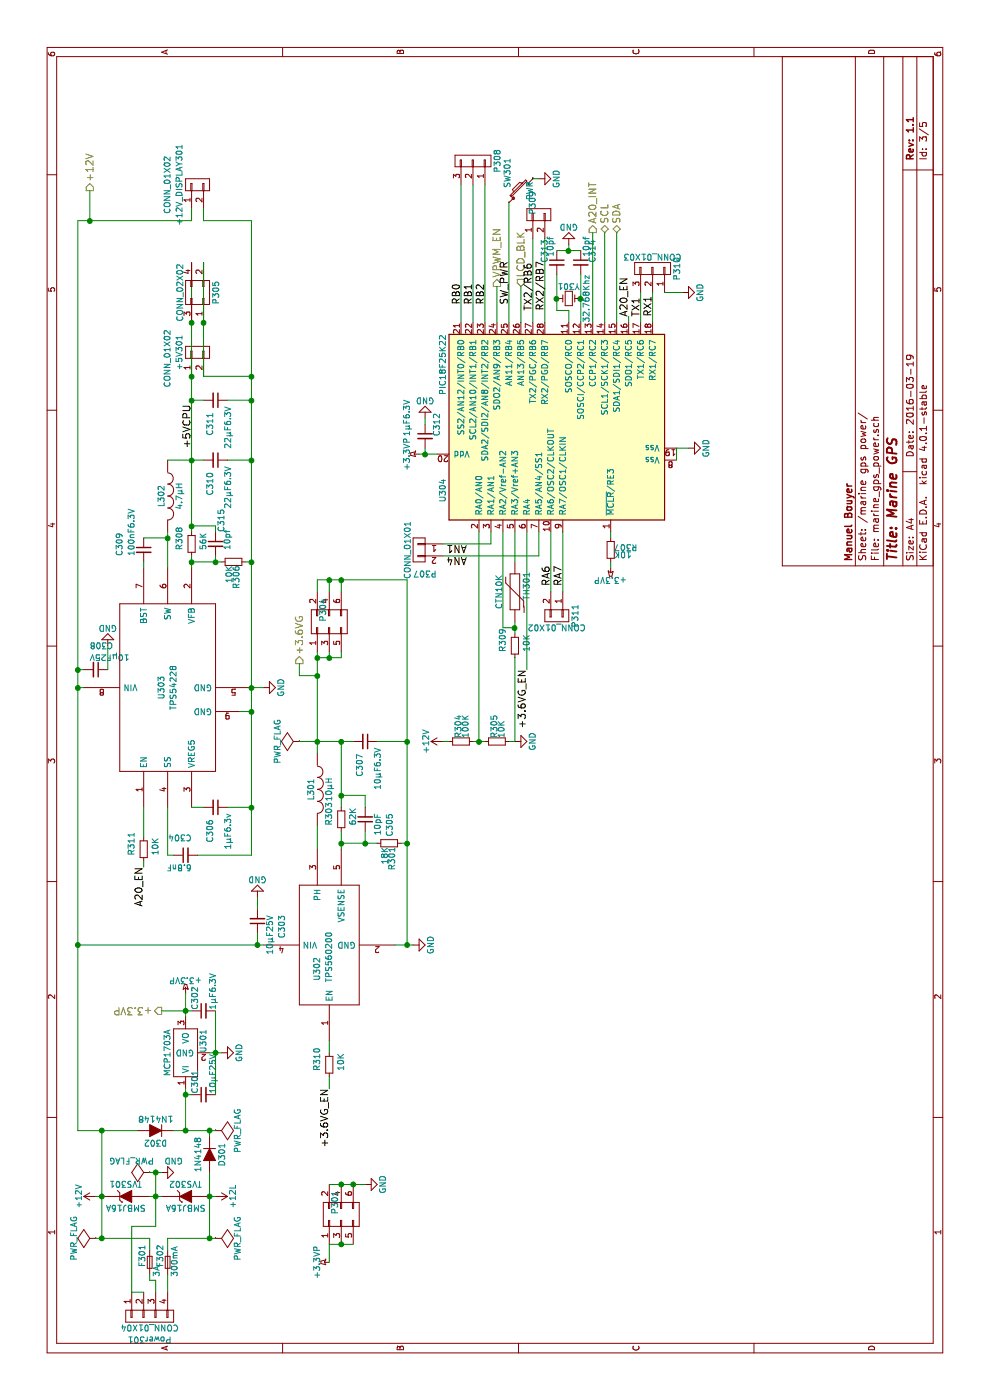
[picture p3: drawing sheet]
EESchema Schematic File Version 2
LIBS:power
LIBS:device
LIBS:transistors
LIBS:conn
LIBS:linear
LIBS:regul
LIBS:74xx
LIBS:cmos4000
LIBS:adc-dac
LIBS:memory
LIBS:xilinx
LIBS:microcontrollers
LIBS:dsp
LIBS:microchip
LIBS:analog_switches
LIBS:motorola
LIBS:texas
LIBS:intel
LIBS:audio
LIBS:interface
LIBS:digital-audio
LIBS:philips
LIBS:display
LIBS:cypress
LIBS:siliconi
LIBS:opto
LIBS:atmel
LIBS:contrib
LIBS:valves
LIBS:regul-local
LIBS:microchip_pic18mcu
LIBS:microchip-local
LIBS:A20_OLIMEXINO_LIME2_SHIELD
LIBS:audio-local
LIBS:max-local
LIBS:logic-local
LIBS:adafruit
LIBS:marine_gps-cache
EELAYER 25 0
EELAYER END
$Descr A4 11693 8268
encoding utf-8
Sheet 3 5
Title "Marine GPS"
Date "2016-03-19"
Rev "1.1"
Comp "Manuel Bouyer"
Comment1 ""
Comment2 ""
Comment3 ""
Comment4 ""
$EndDescr
$Comp
L +12V #PWR302
U 1 1
P 1700 800
F 0 "#PWR302" H 1700 650 50  0001 C CNN
F 1 "+12V" H 1700 940 50  0000 C CNN
F 2 "" H 1700 800 50  0000 C CNN
F 3 "" H 1700 800 50  0000 C CNN
	1    1700 800 
	1    0    0    -1  
$EndComp
$Comp
L CONN_01X04 Power301
U 1 1
P 700 1250
F 0 "Power301" V 900 1250 50  0000 C CNN
F 1 "CONN_01X04" V 800 1250 50  0000 C CNN
F 2 "local:minifit-4" H 700 1250 50  0001 C CNN
F 3 "" H 700 1250 50  0000 C CNN
	1    700  1250
	-1   0    0    -1  
$EndComp
$Comp
L GND #PWR305
U 1 1
P 1900 1350
F 0 "#PWR305" H 1900 1100 50  0001 C CNN
F 1 "GND" V 2000 1250 50  0000 C CNN
F 2 "" H 1900 1350 50  0000 C CNN
F 3 "" H 1900 1350 50  0000 C CNN
	1    1900 1350
	1    0    0    -1  
$EndComp
$Comp
L +12L #PWR303
U 1 1
P 1700 1800
F 0 "#PWR303" H 1700 1650 50  0001 C CNN
F 1 "+12L" H 1700 1940 50  0000 C CNN
F 2 "" H 1700 1800 50  0000 C CNN
F 3 "" H 1700 1800 50  0000 C CNN
	1    1700 1800
	-1   0    0    1   
$EndComp
$Comp
L ZENER TVS301
U 1 1
P 1700 1050
F 0 "TVS301" H 1700 1150 50  0000 C CNN
F 1 "SMBJ16A" H 1700 950 50  0000 C CNN
F 2 "Diodes_SMD:DO-214AB" H 1700 1050 50  0001 C CNN
F 3 "" H 1700 1050 50  0000 C CNN
F 4 " SMBJ16A-TR " H 5150 2450 60  0001 C CNN "P/N"
	1    1700 1050
	0    1    1    0   
$EndComp
$Comp
L ZENER TVS302
U 1 1
P 1700 1550
F 0 "TVS302" H 1700 1650 50  0000 C CNN
F 1 "SMBJ16A" H 1700 1450 50  0000 C CNN
F 2 "Diodes_SMD:DO-214AB" H 1700 1550 50  0001 C CNN
F 3 "" H 1700 1550 50  0000 C CNN
F 4 " SMBJ16A-TR " H 5150 2450 60  0001 C CNN "P/N"
	1    1700 1550
	0    1    1    0   
$EndComp
$Comp
L F_Small F301
U 1 1
P 1150 1250
F 0 "F301" H 1110 1310 50  0000 L CNN
F 1 "3A" H 1030 1190 50  0000 L CNN
F 2 "local:Fuseholder5x20_horiz_SemiClosed_Casing10x22.5mm" H 1150 1250 50  0001 C CNN
F 3 "" H 1150 1250 50  0000 C CNN
F 4 "0031.8201" H 1150 1250 60  0001 C CNN "P/N"
	1    1150 1250
	1    0    0    -1  
$EndComp
$Comp
L F_Small F302
U 1 1
P 1150 1400
F 0 "F302" H 1110 1460 50  0000 L CNN
F 1 "300mA" H 1030 1340 50  0000 L CNN
F 2 "local:Fuseholder5x20_horiz_SemiClosed_Casing10x22.5mm" H 1150 1400 50  0001 C CNN
F 3 "" H 1150 1400 50  0000 C CNN
F 4 "0031.8201" H 1150 1400 60  0001 C CNN "P/N"
	1    1150 1400
	1    0    0    -1  
$EndComp
$Comp
L D D302
U 1 1
P 2250 1300
F 0 "D302" H 2250 1400 50  0000 C CNN
F 1 "1N4148" H 2250 1200 50  0000 C CNN
F 2 "Diodes_ThroughHole:Diode_DO-35_SOD27_Horizontal_RM10" H 2250 1300 50  0001 C CNN
F 3 "" H 2250 1300 50  0000 C CNN
F 4 "" H 5150 2450 60  0001 C CNN "P/N"
	1    2250 1300
	0    -1   -1   0   
$EndComp
$Comp
L D D301
U 1 1
P 2050 1750
F 0 "D301" H 2050 1850 50  0000 C CNN
F 1 "1N4148" H 2050 1650 50  0000 C CNN
F 2 "Diodes_ThroughHole:Diode_DO-35_SOD27_Horizontal_RM10" H 2050 1750 50  0001 C CNN
F 3 "" H 2050 1750 50  0000 C CNN
F 4 "" H 5150 2450 60  0001 C CNN "P/N"
	1    2050 1750
	-1   0    0    1   
$EndComp
$Comp
L MCP1754ST-3302E/MB U301
U 1 1
P 2900 1550
F 0 "U301" H 3000 1400 50  0000 C CNN
F 1 "MCP1703A" H 2900 1700 50  0000 C CNN
F 2 "local:SOT-223-Tto2" H 2900 1550 50  0001 C CNN
F 3 "" H 2900 1550 50  0000 C CNN
F 4 "MCP1703A-3302E/DB" H 2900 1550 60  0001 C CNN "P/N"
	1    2900 1550
	1    0    0    -1  
$EndComp
$Comp
L GND #PWR306
U 1 1
P 2900 1850
F 0 "#PWR306" H 2900 1600 50  0001 C CNN
F 1 "GND" H 2900 1700 50  0000 C CNN
F 2 "" H 2900 1850 50  0000 C CNN
F 3 "" H 2900 1850 50  0000 C CNN
	1    2900 1850
	1    0    0    -1  
$EndComp
$Comp
L C_Small C301
U 1 1
P 2550 1700
F 0 "C301" H 2560 1770 50  0000 L CNN
F 1 "10µF25V" H 2560 1620 50  0000 L CNN
F 2 "Capacitors_SMD:C_1210" H 2550 1700 50  0001 C CNN
F 3 "" H 2550 1700 50  0000 C CNN
F 4 "GRM32ER6YA106KA12L" H 5150 2450 60  0001 C CNN "P/N"
	1    2550 1700
	1    0    0    -1  
$EndComp
$Comp
L C_Small C302
U 1 1
P 3250 1700
F 0 "C302" H 3260 1770 50  0000 L CNN
F 1 "1µF6.3V" H 3260 1620 50  0000 L CNN
F 2 "Capacitors_SMD:C_0805" H 3250 1700 50  0001 C CNN
F 3 "" H 3250 1700 50  0000 C CNN
F 4 "C2012X5R1E105K085AC" H 5150 2450 60  0001 C CNN "P/N"
	1    3250 1700
	1    0    0    -1  
$EndComp
$Comp
L +3.3VP #PWR307
U 1 1
P 3400 1550
F 0 "#PWR307" H 3550 1500 50  0001 C CNN
F 1 "+3.3VP" H 3400 1650 50  0000 C CNN
F 2 "" H 3400 1550 50  0000 C CNN
F 3 "" H 3400 1550 50  0000 C CNN
	1    3400 1550
	0    1    1    0   
$EndComp
$Comp
L C_Small C309
U 1 1
P 7100 1200
F 0 "C309" V 6900 1150 50  0000 L CNN
F 1 "100nF6.3V" V 7000 1150 50  0000 L CNN
F 2 "Capacitors_SMD:C_0805" H 7100 1200 50  0001 C CNN
F 3 "" H 7100 1200 50  0000 C CNN
F 4 "C0805C104K5RACTU" H 5150 2450 60  0001 C CNN "P/N"
	1    7100 1200
	0    1    1    0   
$EndComp
$Comp
L INDUCTOR L302
U 1 1
P 7550 1400
F 0 "L302" V 7500 1400 50  0000 C CNN
F 1 "4.7µH" V 7650 1400 50  0000 C CNN
F 2 "Choke_SMD:Choke_SMD_10.4x10.4_H4.8" H 7550 1400 50  0001 C CNN
F 3 "" H 7550 1400 50  0000 C CNN
F 4 "VLF10045T-4R7N6R1" V 7550 1400 60  0001 C CNN "P/N"
	1    7550 1400
	0    1    1    0   
$EndComp
$Comp
L GND #PWR312
U 1 1
P 5950 2200
F 0 "#PWR312" H 5950 1950 50  0001 C CNN
F 1 "GND" H 5950 2050 50  0000 C CNN
F 2 "" H 5950 2200 50  0000 C CNN
F 3 "" H 5950 2200 50  0000 C CNN
	1    5950 2200
	1    0    0    -1  
$EndComp
$Comp
L C_Small C308
U 1 1
P 6100 800
F 0 "C308" V 5900 750 50  0000 L CNN
F 1 "10µF25V" V 6000 750 50  0000 L CNN
F 2 "Capacitors_SMD:C_1210" H 6100 800 50  0001 C CNN
F 3 "" H 6100 800 50  0000 C CNN
F 4 "GRM32ER6YA106KA12L" H 5150 2450 60  0001 C CNN "P/N"
	1    6100 800 
	-1   0    0    1   
$EndComp
$Comp
L GND #PWR313
U 1 1
P 6300 900
F 0 "#PWR313" H 6300 650 50  0001 C CNN
F 1 "GND" H 6300 750 50  0000 C CNN
F 2 "" H 6300 900 50  0000 C CNN
F 3 "" H 6300 900 50  0000 C CNN
	1    6300 900 
	0    -1   -1   0   
$EndComp
$Comp
L C_Small C311
U 1 1
P 8350 1800
F 0 "C311" H 8450 1750 50  0000 L CNN
F 1 "22µF6.3V" H 8400 1900 50  0000 L CNN
F 2 "Capacitors_SMD:C_1210" H 8350 1800 50  0001 C CNN
F 3 "" H 8350 1800 50  0000 C CNN
F 4 "C3225X5R1A226M230AA" H 5550 2450 60  0001 C CNN "P/N"
	1    8350 1800
	-1   0    0    1   
$EndComp
$Comp
L CONN_01X02 +5V301
U 1 1
P 8750 1650
F 0 "+5V301" H 8750 1800 50  0000 C CNN
F 1 "CONN_01X02" H 8700 1900 50  0000 C CNN
F 2 "Pin_Headers:Pin_Header_Straight_1x02" H 8750 1650 50  0001 C CNN
F 3 "" H 8750 1650 50  0000 C CNN
F 4 "" H 5550 2450 60  0001 C CNN "P/N"
	1    8750 1650
	1    0    0    -1  
$EndComp
$Comp
L CONN_01X02 +12V_DISPLAY301
U 1 1
P 10150 1650
F 0 "+12V_DISPLAY301" H 10150 1800 50  0000 C CNN
F 1 "CONN_01X02" H 10150 1900 50  0000 C CNN
F 2 "Pin_Headers:Pin_Header_Straight_1x02" H 10150 1650 50  0001 C CNN
F 3 "" H 10150 1650 50  0000 C CNN
F 4 "" H 6350 2450 60  0001 C CNN "P/N"
	1    10150 1650
	1    0    0    -1  
$EndComp
$Comp
L PWR_FLAG #FLG301
U 1 1
P 1350 800
F 0 "#FLG301" H 1350 895 50  0001 C CNN
F 1 "PWR_FLAG" H 1350 980 50  0000 C CNN
F 2 "" H 1350 800 50  0000 C CNN
F 3 "" H 1350 800 50  0000 C CNN
	1    1350 800 
	1    0    0    -1  
$EndComp
$Comp
L PWR_FLAG #FLG303
U 1 1
P 1900 1250
F 0 "#FLG303" H 1900 1345 50  0001 C CNN
F 1 "PWR_FLAG" V 2000 1400 50  0000 C CNN
F 2 "" H 1900 1250 50  0000 C CNN
F 3 "" H 1900 1250 50  0000 C CNN
	1    1900 1250
	1    0    0    -1  
$EndComp
$Comp
L PWR_FLAG #FLG304
U 1 1
P 2250 1800
F 0 "#FLG304" H 2250 1895 50  0001 C CNN
F 1 "PWR_FLAG" H 2250 1980 50  0000 C CNN
F 2 "" H 2250 1800 50  0000 C CNN
F 3 "" H 2250 1800 50  0000 C CNN
	1    2250 1800
	-1   0    0    1   
$EndComp
$Comp
L PWR_FLAG #FLG302
U 1 1
P 1350 1800
F 0 "#FLG302" H 1350 1895 50  0001 C CNN
F 1 "PWR_FLAG" H 1350 1980 50  0000 C CNN
F 2 "" H 1350 1800 50  0000 C CNN
F 3 "" H 1350 1800 50  0000 C CNN
	1    1350 1800
	-1   0    0    1   
$EndComp
$Comp
L PIC18F25K22 U304
U 1 1
P 8200 4650
F 0 "U304" H 7500 5600 50  0000 L CNN
F 1 "PIC18F25K22" H 8900 5600 50  0000 R CNN
F 2 "Housings_DIP:DIP-28_W7.62mm_LongPads" H 7700 4150 50  0001 C CNN
F 3 "" H 8200 4600 50  0000 C CNN
F 4 "" H 5150 2450 60  0001 C CNN "P/N"
	1    8200 4650
	1    0    0    -1  
$EndComp
$Comp
L +3.3VP #PWR315
U 1 1
P 7900 3500
F 0 "#PWR315" H 8050 3450 50  0001 C CNN
F 1 "+3.3VP" H 7900 3600 50  0000 C CNN
F 2 "" H 7900 3500 50  0000 C CNN
F 3 "" H 7900 3500 50  0000 C CNN
	1    7900 3500
	1    0    0    -1  
$EndComp
$Comp
L GND #PWR316
U 1 1
P 7950 5750
F 0 "#PWR316" H 7950 5500 50  0001 C CNN
F 1 "GND" H 7950 5600 50  0000 C CNN
F 2 "" H 7950 5750 50  0000 C CNN
F 3 "" H 7950 5750 50  0000 C CNN
	1    7950 5750
	1    0    0    -1  
$EndComp
$Comp
L Crystal_Small Y301
U 1 1
P 9200 4750
F 0 "Y301" H 9200 4850 50  0000 C CNN
F 1 "32.768Khz" V 9350 4750 50  0000 C CNN
F 2 "local:CMR200T" H 9200 4750 50  0001 C CNN
F 3 "" H 9200 4750 50  0000 C CNN
F 4 "CMR200T-32.768KDZB-UT" H 9200 4750 60  0001 C CNN "P/N"
	1    9200 4750
	0    1    1    0   
$EndComp
$Comp
L C_Small C313
U 1 1
P 9500 4650
F 0 "C313" V 9400 4650 50  0000 L CNN
F 1 "10pf" V 9450 4700 50  0000 L CNN
F 2 "Capacitors_SMD:C_0603_HandSoldering" H 9500 4650 50  0001 C CNN
F 3 "" H 9500 4650 50  0000 C CNN
F 4 "C0603C100J5GACTU" H 9500 4650 60  0001 C CNN "P/N"
	1    9500 4650
	0    1    1    0   
$EndComp
$Comp
L C_Small C314
U 1 1
P 9500 4850
F 0 "C314" V 9600 4850 50  0000 L CNN
F 1 "10pf" V 9550 4900 50  0000 L CNN
F 2 "Capacitors_SMD:C_0603_HandSoldering" H 9500 4850 50  0001 C CNN
F 3 "" H 9500 4850 50  0000 C CNN
F 4 "C0603C100J5GACTU" H 5150 2450 60  0001 C CNN "P/N"
	1    9500 4850
	0    1    1    0   
$EndComp
$Comp
L GND #PWR319
U 1 1
P 9650 4750
F 0 "#PWR319" H 9650 4500 50  0001 C CNN
F 1 "GND" H 9650 4600 50  0000 C CNN
F 2 "" H 9650 4750 50  0000 C CNN
F 3 "" H 9650 4750 50  0000 C CNN
	1    9650 4750
	0    -1   -1   0   
$EndComp
$Comp
L +12V #PWR310
U 1 1
P 5500 3700
F 0 "#PWR310" H 5500 3550 50  0001 C CNN
F 1 "+12V" H 5500 3840 50  0000 C CNN
F 2 "" H 5500 3700 50  0000 C CNN
F 3 "" H 5500 3700 50  0000 C CNN
	1    5500 3700
	1    0    0    -1  
$EndComp
$Comp
L R_Small R304
U 1 1
P 5500 3850
F 0 "R304" H 5530 3870 50  0000 L CNN
F 1 "100K" H 5530 3810 50  0000 L CNN
F 2 "Resistors_ThroughHole:Resistor_Horizontal_RM10mm" H 5500 3850 50  0001 C CNN
F 3 "" H 5500 3850 50  0000 C CNN
F 4 "CCF50100KFKR36" H 5500 3850 60  0001 C CNN "P/N"
	1    5500 3850
	1    0    0    -1  
$EndComp
$Comp
L R_Small R305
U 1 1
P 5500 4150
F 0 "R305" H 5530 4170 50  0000 L CNN
F 1 "10K" H 5530 4110 50  0000 L CNN
F 2 "Resistors_ThroughHole:Resistor_Horizontal_RM10mm" H 5500 4150 50  0001 C CNN
F 3 "" H 5500 4150 50  0000 C CNN
F 4 "" H 4050 2450 60  0001 C CNN "P/N"
	1    5500 4150
	1    0    0    -1  
$EndComp
$Comp
L GND #PWR311
U 1 1
P 5500 4300
F 0 "#PWR311" H 5500 4050 50  0001 C CNN
F 1 "GND" H 5500 4150 50  0000 C CNN
F 2 "" H 5500 4300 50  0000 C CNN
F 3 "" H 5500 4300 50  0000 C CNN
	1    5500 4300
	1    0    0    -1  
$EndComp
$Comp
L CONN_01X03 P310
U 1 1
P 9450 5450
F 0 "P310" H 9450 5650 50  0000 C CNN
F 1 "CONN_01X03" V 9550 5450 50  0000 C CNN
F 2 "Pin_Headers:Pin_Header_Angled_1x03" H 9450 5450 50  0001 C CNN
F 3 "" H 9450 5450 50  0000 C CNN
F 4 "" H 5150 2450 60  0001 C CNN "P/N"
	1    9450 5450
	1    0    0    1   
$EndComp
$Comp
L GND #PWR318
U 1 1
P 9250 5700
F 0 "#PWR318" H 9250 5450 50  0001 C CNN
F 1 "GND" H 9250 5550 50  0000 C CNN
F 2 "" H 9250 5700 50  0000 C CNN
F 3 "" H 9250 5700 50  0000 C CNN
	1    9250 5700
	1    0    0    -1  
$EndComp
$Comp
L C_Small C312
U 1 1
P 8050 3550
F 0 "C312" V 8150 3550 50  0000 L CNN
F 1 "1µF6.3V" V 7900 3550 50  0000 L CNN
F 2 "Capacitors_SMD:C_0805" H 8050 3550 50  0001 C CNN
F 3 "" H 8050 3550 50  0000 C CNN
F 4 "C2012X5R1E105K085AC" H 5150 2450 60  0001 C CNN "P/N"
	1    8050 3550
	0    1    1    0   
$EndComp
$Comp
L GND #PWR317
U 1 1
P 8200 3550
F 0 "#PWR317" H 8200 3300 50  0001 C CNN
F 1 "GND" H 8200 3400 50  0000 C CNN
F 2 "" H 8200 3550 50  0000 C CNN
F 3 "" H 8200 3550 50  0000 C CNN
	1    8200 3550
	0    -1   -1   0   
$EndComp
$Comp
L +3.3VP #PWR314
U 1 1
P 6950 5100
F 0 "#PWR314" H 7100 5050 50  0001 C CNN
F 1 "+3.3VP" H 6950 5200 50  0000 C CNN
F 2 "" H 6950 5100 50  0000 C CNN
F 3 "" H 6950 5100 50  0000 C CNN
	1    6950 5100
	0    -1   -1   0   
$EndComp
$Comp
L R_Small R307
U 1 1
P 7100 5100
F 0 "R307" H 7130 5120 50  0000 L CNN
F 1 "10K" H 7130 5060 50  0000 L CNN
F 2 "Resistors_SMD:R_1210_HandSoldering" H 7100 5100 50  0001 C CNN
F 3 "" H 7100 5100 50  0000 C CNN
F 4 "" H 5150 2450 60  0001 C CNN "P/N"
	1    7100 5100
	0    1    1    0   
$EndComp
$Comp
L SW_PUSH_SMALL SW301
U 1 1
P 10100 4350
F 0 "SW301" H 10250 4460 50  0000 C CNN
F 1 "PWR" H 10100 4271 50  0000 C CNN
F 2 "Pin_Headers:Pin_Header_Angled_1x02" H 10100 4350 50  0001 C CNN
F 3 "" H 10100 4350 50  0000 C CNN
F 4 "" H 5150 2450 60  0001 C CNN "P/N"
	1    10100 4350
	1    0    0    -1  
$EndComp
$Comp
L GND #PWR320
U 1 1
P 10200 4500
F 0 "#PWR320" H 10200 4250 50  0001 C CNN
F 1 "GND" H 10200 4350 50  0000 C CNN
F 2 "" H 10200 4500 50  0000 C CNN
F 3 "" H 10200 4500 50  0000 C CNN
	1    10200 4500
	1    0    0    -1  
$EndComp
$Comp
L CONN_01X02 P309
U 1 1
P 9900 4500
F 0 "P309" H 10000 4550 50  0000 C CNN
F 1 "CONN_01X02" H 9900 4750 50  0001 C CNN
F 2 "Pin_Headers:Pin_Header_Straight_1x02" H 9900 4500 50  0001 C CNN
F 3 "" H 9900 4500 50  0000 C CNN
F 4 "" H 5800 2450 60  0001 C CNN "P/N"
	1    9900 4500
	1    0    0    -1  
$EndComp
$Comp
L CONN_01X03 P308
U 1 1
P 10350 3950
F 0 "P308" H 10350 4150 50  0000 C CNN
F 1 "CONN_01X03" V 10450 3950 50  0001 C CNN
F 2 "Pin_Headers:Pin_Header_Angled_1x03" H 10350 3950 50  0001 C CNN
F 3 "" H 10350 3950 50  0000 C CNN
F 4 "" H 6250 2450 60  0001 C CNN "P/N"
	1    10350 3950
	1    0    0    1   
$EndComp
$Comp
L CONN_02X03 P301
U 1 1
P 1550 2850
F 0 "P301" H 1650 2900 50  0000 C CNN
F 1 "CONN_02X03" H 1550 3100 50  0001 C CNN
F 2 "Pin_Headers:Pin_Header_Angled_2x03" H 1550 2850 50  0001 C CNN
F 3 "" H 1550 2850 50  0000 C CNN
	1    1550 2850
	1    0    0    -1  
$EndComp
$Comp
L +3.3VP #PWR301
U 1 1
P 1150 2750
F 0 "#PWR301" H 1300 2700 50  0001 C CNN
F 1 "+3.3VP" H 1150 2850 50  0000 C CNN
F 2 "" H 1150 2750 50  0000 C CNN
F 3 "" H 1150 2750 50  0000 C CNN
	1    1150 2750
	1    0    0    -1  
$EndComp
$Comp
L GND #PWR304
U 1 1
P 1800 3050
F 0 "#PWR304" H 1800 2800 50  0001 C CNN
F 1 "GND" H 1800 2900 50  0000 C CNN
F 2 "" H 1800 3050 50  0000 C CNN
F 3 "" H 1800 3050 50  0000 C CNN
	1    1800 3050
	1    0    0    -1  
$EndComp
$Comp
L TPS54228 U303
U 1 1
P 5950 1400
F 0 "U303" H 5950 1450 50  0000 C CNN
F 1 "TPS54228" H 5950 1350 50  0000 C CNN
F 2 "Housings_SOIC:SOIC-8-1EP_3.9x4.9mm_Pitch1.27mm" H 5950 1400 50  0001 C CNN
F 3 "" H 5950 1400 50  0000 C CNN
F 4 "TPS54228DDA" H 5150 2450 60  0001 C CNN "P/N"
	1    5950 1400
	1    0    0    -1  
$EndComp
$Comp
L R_Small R308
U 1 1
P 7150 1600
F 0 "R308" V 7050 1550 50  0000 L CNN
F 1 "56K" V 7250 1550 50  0000 L CNN
F 2 "Resistors_SMD:R_1210_HandSoldering" H 7150 1600 50  0001 C CNN
F 3 "" H 7150 1600 50  0000 C CNN
F 4 "WCR1206-56KFI" H 7150 1600 60  0001 C CNN "P/N"
	1    7150 1600
	0    1    1    0   
$EndComp
$Comp
L R_Small R306
U 1 1
P 7000 1950
F 0 "R306" H 7030 1970 50  0000 L CNN
F 1 "10K" H 7030 1910 50  0000 L CNN
F 2 "Resistors_SMD:R_1210_HandSoldering" H 7000 1950 50  0001 C CNN
F 3 "" H 7000 1950 50  0000 C CNN
F 4 "" H 5150 2450 60  0001 C CNN "P/N"
	1    7000 1950
	-1   0    0    1   
$EndComp
$Comp
L C_Small C304
U 1 1
P 4550 1550
F 0 "C304" V 4700 1500 50  0000 L CNN
F 1 "6.8nF" V 4450 1500 50  0000 L CNN
F 2 "Capacitors_SMD:C_0603_HandSoldering" H 4550 1550 50  0001 C CNN
F 3 "" H 4550 1550 50  0000 C CNN
F 4 "GRM188R71H682KA01D" H 5250 2800 60  0001 C CNN "P/N"
	1    4550 1550
	1    0    0    -1  
$EndComp
$Comp
L C_Small C306
U 1 1
P 4950 1800
F 0 "C306" H 5050 1750 50  0000 L CNN
F 1 "1µF6.3v" H 5000 1900 50  0000 L CNN
F 2 "Capacitors_SMD:C_0805" H 4950 1800 50  0001 C CNN
F 3 "" H 4950 1800 50  0000 C CNN
F 4 "GRM21BR71E105KA99L" H 4950 1800 60  0001 C CNN "P/N"
	1    4950 1800
	-1   0    0    1   
$EndComp
$Comp
L TPS560200 U302
U 1 1
P 3800 2750
F 0 "U302" H 4000 2850 50  0000 C CNN
F 1 "TPS560200" H 3900 2750 50  0000 C CNN
F 2 "TO_SOT_Packages_SMD:SOT-23-5" H 3800 2750 50  0001 C CNN
F 3 "" H 3800 2750 50  0000 C CNN
F 4 "TPS560200DBVR" H 5150 2450 60  0001 C CNN "P/N"
	1    3800 2750
	-1   0    0    -1  
$EndComp
$Comp
L GND #PWR308
U 1 1
P 3800 3450
F 0 "#PWR308" H 3800 3200 50  0001 C CNN
F 1 "GND" H 3800 3300 50  0000 C CNN
F 2 "" H 3800 3450 50  0000 C CNN
F 3 "" H 3800 3450 50  0000 C CNN
	1    3800 3450
	1    0    0    -1  
$EndComp
$Comp
L C_Small C303
U 1 1
P 4000 2150
F 0 "C303" V 3800 2100 50  0000 L CNN
F 1 "10µF25V" V 3900 2100 50  0000 L CNN
F 2 "Capacitors_SMD:C_1210" H 4000 2150 50  0001 C CNN
F 3 "" H 4000 2150 50  0000 C CNN
F 4 "GRM32ER6YA106KA12L" H 5150 2450 60  0001 C CNN "P/N"
	1    4000 2150
	0    -1   -1   0   
$EndComp
$Comp
L GND #PWR309
U 1 1
P 4200 2150
F 0 "#PWR309" H 4200 1900 50  0001 C CNN
F 1 "GND" H 4200 2000 50  0000 C CNN
F 2 "" H 4200 2150 50  0000 C CNN
F 3 "" H 4200 2150 50  0000 C CNN
	1    4200 2150
	0    -1   -1   0   
$EndComp
$Comp
L INDUCTOR L301
U 1 1
P 5100 2650
F 0 "L301" V 5050 2650 50  0000 C CNN
F 1 "10µH" V 5200 2650 50  0000 C CNN
F 2 "Choke_SMD:Choke_SMD_7.3x7.3_H4.5" H 5100 2650 50  0001 C CNN
F 3 "" H 5100 2650 50  0000 C CNN
F 4 "SLF7055T-100M2R5-3PF" V 5100 2650 60  0001 C CNN "P/N"
	1    5100 2650
	0    1    1    0   
$EndComp
$Comp
L R_Small R303
U 1 1
P 4850 2850
F 0 "R303" V 4750 2800 50  0000 L CNN
F 1 "62K" V 4950 2800 50  0000 L CNN
F 2 "Resistors_ThroughHole:Resistor_Horizontal_RM15mm" H 4850 2850 50  0001 C CNN
F 3 "" H 4850 2850 50  0000 C CNN
F 4 "MFR-25FRF52-62K" H 4850 2850 60  0001 C CNN "P/N"
	1    4850 2850
	0    1    1    0   
$EndComp
$Comp
L R_Small R301
U 1 1
P 4650 3250
F 0 "R301" H 4680 3270 50  0000 L CNN
F 1 "18K" H 4680 3210 50  0000 L CNN
F 2 "Resistors_ThroughHole:Resistor_Horizontal_RM15mm" H 4650 3250 50  0001 C CNN
F 3 "" H 4650 3250 50  0000 C CNN
F 4 "" H 5150 2450 60  0001 C CNN "P/N"
	1    4650 3250
	-1   0    0    1   
$EndComp
$Comp
L C_Small C307
U 1 1
P 5500 3050
F 0 "C307" H 5600 3000 50  0000 L CNN
F 1 "10µF6.3V" H 5550 3150 50  0000 L CNN
F 2 "Capacitors_SMD:C_1210" H 5500 3050 50  0001 C CNN
F 3 "" H 5500 3050 50  0000 C CNN
F 4 "GRM32ER6YA106KA12L" H 5150 2450 60  0001 C CNN "P/N"
	1    5500 3050
	-1   0    0    1   
$EndComp
$Comp
L C_Small C305
U 1 1
P 4850 3050
F 0 "C305" V 4650 3000 50  0000 L CNN
F 1 "10pF" V 4750 3000 50  0000 L CNN
F 2 "Capacitors_SMD:C_0603_HandSoldering" H 4850 3050 50  0001 C CNN
F 3 "" H 4850 3050 50  0000 C CNN
F 4 "C0603C100J5GACTU" H 5150 2450 60  0001 C CNN "P/N"
	1    4850 3050
	0    -1   -1   0   
$EndComp
$Comp
L CONN_01X02 P307
U 1 1
P 7100 3500
F 0 "P307" H 7050 3300 50  0000 C CNN
F 1 "CONN_01X01" V 7200 3500 50  0000 C CNN
F 2 "Pin_Headers:Pin_Header_Straight_1x02" H 7100 3500 50  0001 C CNN
F 3 "" H 7100 3500 50  0000 C CNN
F 4 "" H 5150 2300 60  0001 C CNN "P/N"
	1    7100 3500
	0    1    -1   0   
$EndComp
$Comp
L CONN_02X03 P304
U 1 1
P 6500 2750
F 0 "P304" H 6600 2800 50  0000 C CNN
F 1 "CONN_02X03" H 6500 3000 50  0001 C CNN
F 2 "Pin_Headers:Pin_Header_Angled_2x03" H 6500 2750 50  0001 C CNN
F 3 "" H 6500 2750 50  0000 C CNN
	1    6500 2750
	1    0    0    -1  
$EndComp
$Comp
L PWR_FLAG #FLG305
U 1 1
P 5500 2500
F 0 "#FLG305" H 5500 2595 50  0001 C CNN
F 1 "PWR_FLAG" H 5500 2680 50  0000 C CNN
F 2 "" H 5500 2500 50  0000 C CNN
F 3 "" H 5500 2500 50  0000 C CNN
	1    5500 2500
	1    0    0    -1  
$EndComp
$Comp
L C_Small C310
U 1 1
P 7850 1800
F 0 "C310" H 7950 1750 50  0000 L CNN
F 1 "22µF6.3V" H 7900 1900 50  0000 L CNN
F 2 "Capacitors_SMD:C_1210" H 7850 1800 50  0001 C CNN
F 3 "" H 7850 1800 50  0000 C CNN
F 4 "C3225X5R1A226M230AA" H 5550 2450 60  0001 C CNN "P/N"
	1    7850 1800
	-1   0    0    1   
$EndComp
$Comp
L CONN_01X02 P311
U 1 1
P 6550 4650
F 0 "P311" H 6550 4800 50  0000 C CNN
F 1 "CONN_01X02" V 6650 4650 50  0000 C CNN
F 2 "Pin_Headers:Pin_Header_Straight_1x02" H 6550 4650 50  0001 C CNN
F 3 "" H 6550 4650 50  0000 C CNN
F 4 "" H 5150 2450 60  0001 C CNN "P/N"
	1    6550 4650
	-1   0    0    1   
$EndComp
$Comp
L THERMISTOR TH301
U 1 1
P 6750 4300
F 0 "TH301" V 6850 4350 50  0000 C CNN
F 1 "CTN10K" V 6650 4300 50  0000 C BNN
F 2 "Pin_Headers:Pin_Header_Straight_1x02" H 6750 4300 50  0001 C CNN
F 3 "" H 6750 4300 50  0000 C CNN
F 4 "" H 5150 2450 60  0001 C CNN "P/N"
	1    6750 4300
	0    1    1    0   
$EndComp
$Comp
L R_Small R309
U 1 1
P 6300 4300
F 0 "R309" V 6200 4250 50  0000 L CNN
F 1 "10K" V 6400 4250 50  0000 L CNN
F 2 "Resistors_ThroughHole:Resistor_Horizontal_RM15mm" H 6300 4300 50  0001 C CNN
F 3 "" H 6300 4300 50  0000 C CNN
F 4 "SFR2500006202FR500" H 6300 4300 60  0001 C CNN "P/N"
	1    6300 4300
	0    1    1    0   
$EndComp
$Comp
L R_Small R310
U 1 1
P 2800 2750
F 0 "R310" V 2700 2700 50  0000 L CNN
F 1 "10K" V 2900 2700 50  0000 L CNN
F 2 "Resistors_ThroughHole:Resistor_Horizontal_RM10mm" H 2800 2750 50  0001 C CNN
F 3 "" H 2800 2750 50  0000 C CNN
F 4 "SFR2500006202FR500" H 2800 2750 60  0001 C CNN "P/N"
	1    2800 2750
	0    1    1    0   
$EndComp
$Comp
L R_Small R311
U 1 1
P 4600 1200
F 0 "R311" V 4500 1150 50  0000 L CNN
F 1 "10K" V 4700 1150 50  0000 L CNN
F 2 "Resistors_ThroughHole:Resistor_Horizontal_RM10mm" H 4600 1200 50  0001 C CNN
F 3 "" H 4600 1200 50  0000 C CNN
F 4 "" H 5150 2450 60  0001 C CNN "P/N"
	1    4600 1200
	0    1    1    0   
$EndComp
$Comp
L C_Small C315
U 1 1
P 7150 1800
F 0 "C315" V 7200 1900 50  0000 L CNN
F 1 "10pf" V 7250 1750 50  0000 L CNN
F 2 "Capacitors_SMD:C_0603_HandSoldering" H 7150 1800 50  0001 C CNN
F 3 "" H 7150 1800 50  0000 C CNN
F 4 "C0603C100J5GACTU" H 7150 1800 60  0001 C CNN "P/N"
	1    7150 1800
	0    1    1    0   
$EndComp
Text HLabel 9750 5050 2    60   BiDi ~ 0
SCL
Text HLabel 9750 5150 2    60   BiDi ~ 0
SDA
Text HLabel 9300 4350 2    60   Input ~ 0
LCD_BLK
Text HLabel 9300 4150 2    60   Output ~ 0
VPWM_EN
Text HLabel 9750 4950 2    60   Output ~ 0
A20_INT
Text Label 9050 5250 0    60   ~ 0
A20_EN
Text Label 4450 1200 2    60   ~ 0
A20_EN
Text HLabel 10100 750  2    60   Output ~ 0
+12V
Text Label 6100 4400 2    60   ~ 0
+3.6VG_EN
Text Label 2600 2750 2    60   ~ 0
+3.6VG_EN
Text HLabel 6150 2500 2    60   Output ~ 0
+3.6VG
Text HLabel 3250 1350 1    60   Output ~ 0
+3.3VP
Wire Wire Line
	1350 1750 1900 1750
Wire Wire Line
	1350 850  2250 850 
Wire Wire Line
	1700 1250 1700 1350
Wire Wire Line
	2250 1450 2250 1800
Wire Wire Line
	2250 1750 2200 1750
Wire Wire Line
	2250 1550 2600 1550
Wire Wire Line
	2550 1600 2550 1550
Wire Wire Line
	2900 1750 2900 1850
Wire Wire Line
	2550 1800 3250 1800
Wire Wire Line
	3200 1550 3400 1550
Wire Wire Line
	3250 1350 3250 1600
Wire Wire Line
	5950 2100 5950 2200
Wire Wire Line
	7850 1400 7850 1700
Wire Wire Line
	8350 2100 8350 1900
Wire Wire Line
	6100 900  6300 900 
Wire Wire Line
	8550 2100 8550 1700
Wire Wire Line
	1900 1250 1900 1350
Wire Wire Line
	2250 650  2250 1150
Wire Wire Line
	6100 650  6100 700 
Wire Wire Line
	5950 650  5950 700 
Wire Wire Line
	1350 1250 1250 1250
Wire Wire Line
	1700 800  1700 850 
Wire Wire Line
	1050 1250 1000 1250
Wire Wire Line
	1700 1750 1700 1800
Wire Wire Line
	1350 1400 1350 1800
Wire Wire Line
	1350 1400 1250 1400
Wire Wire Line
	7850 5650 7950 5650
Wire Wire Line
	7950 5650 7950 5750
Wire Wire Line
	7900 3500 7900 3650
Wire Wire Line
	9000 4750 9100 4750
Wire Wire Line
	9100 4750 9100 4650
Wire Wire Line
	9100 4650 9400 4650
Wire Wire Line
	9600 4650 9600 4850
Wire Wire Line
	9600 4750 9650 4750
Wire Wire Line
	9000 4850 9400 4850
Wire Wire Line
	5500 4250 5500 4300
Wire Wire Line
	5500 3700 5500 3750
Wire Wire Line
	5500 3950 5500 4050
Wire Wire Line
	5500 4000 7250 4000
Wire Wire Line
	9750 5050 9000 5050
Wire Wire Line
	9000 5150 9750 5150
Wire Wire Line
	2250 650  9850 650 
Wire Wire Line
	9850 1600 9950 1600
Wire Wire Line
	9850 650  9850 1600
Wire Wire Line
	9950 1700 9850 1700
Wire Wire Line
	9850 1700 9850 2100
Wire Wire Line
	9850 2100 4550 2100
Wire Wire Line
	9000 5350 9250 5350
Wire Wire Line
	9250 5450 9000 5450
Wire Wire Line
	9250 5550 9250 5700
Wire Wire Line
	7900 3550 7950 3550
Wire Wire Line
	8150 3550 8200 3550
Wire Wire Line
	7200 5100 7250 5100
Wire Wire Line
	7000 5100 6950 5100
Wire Wire Line
	6450 4200 7250 4200
Wire Wire Line
	7000 4300 7250 4300
Wire Wire Line
	6100 4400 7250 4400
Wire Wire Line
	7050 4500 7250 4500
Wire Wire Line
	9000 4250 10000 4250
Wire Wire Line
	9000 4950 9750 4950
Wire Wire Line
	9300 4150 9000 4150
Wire Wire Line
	9050 5250 9000 5250
Wire Wire Line
	9300 4350 9000 4350
Wire Wire Line
	10200 4500 10200 4450
Wire Wire Line
	10150 3850 9000 3850
Wire Wire Line
	9000 3950 10150 3950
Wire Wire Line
	10150 4050 9000 4050
Wire Wire Line
	9000 4450 9700 4450
Wire Wire Line
	9700 4550 9000 4550
Wire Wire Line
	10100 750  9850 750 
Wire Wire Line
	6950 1200 7000 1200
Wire Wire Line
	6950 1400 7250 1400
Wire Wire Line
	7200 1200 7200 1400
Wire Wire Line
	7250 1600 9500 1600
Wire Wire Line
	4950 1600 4950 1700
Wire Wire Line
	4950 2100 4950 1900
Wire Wire Line
	7000 2050 7000 2100
Wire Wire Line
	7000 1600 7000 1850
Wire Wire Line
	6950 1600 7050 1600
Wire Wire Line
	3800 650  3800 2200
Wire Wire Line
	3800 3300 3800 3450
Wire Wire Line
	4200 2150 4100 2150
Wire Wire Line
	3900 2150 3800 2150
Wire Wire Line
	4800 2650 4600 2650
Wire Wire Line
	5400 2650 6250 2650
Wire Wire Line
	5500 2500 5500 2950
Wire Wire Line
	4950 2850 5500 2850
Wire Wire Line
	4600 2850 4750 2850
Wire Wire Line
	4650 2850 4650 3150
Wire Wire Line
	4750 3050 4650 3050
Wire Wire Line
	4950 3050 5050 3050
Wire Wire Line
	5050 3050 5050 2850
Wire Wire Line
	6850 3400 3800 3400
Wire Wire Line
	4650 3400 4650 3350
Wire Wire Line
	5500 3400 5500 3150
Wire Wire Line
	6150 2500 6050 2500
Wire Wire Line
	8350 1700 8350 1600
Wire Wire Line
	7850 1900 7850 2100
Wire Wire Line
	6750 4700 7250 4700
Wire Wire Line
	6750 4600 7250 4600
Wire Wire Line
	6400 4300 6500 4300
Wire Wire Line
	5500 4300 6200 4300
Wire Wire Line
	6450 4200 6450 4300
Wire Wire Line
	7250 4100 7150 4100
Wire Wire Line
	7150 4100 7150 3700
Wire Wire Line
	7050 4500 7050 3700
Wire Wire Line
	3000 2750 2900 2750
Wire Wire Line
	2700 2750 2600 2750
Wire Wire Line
	4950 1200 4700 1200
Wire Wire Line
	4500 1200 4450 1200
Wire Wire Line
	4950 1400 4550 1400
Wire Wire Line
	4550 1400 4550 1450
Wire Wire Line
	4550 2100 4550 1650
Wire Wire Line
	5750 2000 5750 2100
Wire Wire Line
	7250 1800 7300 1800
Wire Wire Line
	7300 1800 7300 1600
Wire Wire Line
	7050 1800 7000 1800
Connection ~ 1700 1300
Connection ~ 1700 1750
Connection ~ 1700 850 
Connection ~ 2250 1550
Connection ~ 2550 1550
Connection ~ 2900 1800
Connection ~ 3250 1550
Connection ~ 8350 2100
Connection ~ 1900 1300
Connection ~ 2250 850 
Connection ~ 2250 1750
Connection ~ 1350 850 
Connection ~ 1350 1750
Connection ~ 9200 4650
Connection ~ 9600 4750
Connection ~ 9200 4850
Connection ~ 5500 4000
Connection ~ 5950 650 
Connection ~ 8550 2100
Connection ~ 6100 650 
Connection ~ 7900 3550
Connection ~ 9850 750 
Connection ~ 7200 1400
Connection ~ 7850 1600
Connection ~ 5950 2100
Connection ~ 7000 2100
Connection ~ 7000 1600
Connection ~ 3800 650 
Connection ~ 3800 2150
Connection ~ 5500 2850
Connection ~ 4650 2850
Connection ~ 4650 3050
Connection ~ 5050 2850
Connection ~ 3800 3400
Connection ~ 4650 3400
Connection ~ 5500 2650
Connection ~ 6050 2650
Connection ~ 5500 3400
Connection ~ 8350 1600
Connection ~ 7850 2100
Connection ~ 6450 4300
Connection ~ 4950 2100
Connection ~ 5750 2100
Connection ~ 7300 1600
Connection ~ 7000 1800
NoConn ~ 14250 -3050
Wire Wire Line
	900  1400 1050 1400
Wire Wire Line
	1350 800  1350 1250
Wire Wire Line
	1450 1300 1900 1300
Wire Wire Line
	1000 1250 1000 1300
Wire Wire Line
	1000 1300 900  1300
Wire Wire Line
	900  1200 900  1100
Wire Wire Line
	1450 1300 1450 1100
Wire Wire Line
	1450 1100 900  1100
Wire Wire Line
	6050 2500 6050 2650
Wire Wire Line
	6200 2650 6200 2850
Wire Wire Line
	6200 2750 6250 2750
Connection ~ 6200 2650
Wire Wire Line
	6200 2850 6250 2850
Connection ~ 6200 2750
Wire Wire Line
	6850 2650 6850 3400
Wire Wire Line
	6850 2650 6750 2650
Wire Wire Line
	6750 2750 6850 2750
Connection ~ 6850 2750
Wire Wire Line
	6750 2850 6850 2850
Connection ~ 6850 2850
$Comp
L CONN_02X02 P305
U 1 1
P 9250 1650
F 0 "P305" H 9250 1800 50  0000 C CNN
F 1 "CONN_02X02" H 9250 1500 50  0000 C CNN
F 2 "Pin_Headers:Pin_Header_Angled_2x02" H 9250 450 50  0001 C CNN
F 3 "" H 9250 450 50  0000 C CNN
	1    9250 1650
	1    0    0    1   
$EndComp
Wire Wire Line
	8550 1700 9500 1700
Connection ~ 9000 1700
Connection ~ 9000 1600
Connection ~ 8550 1600
Text Label 7950 1600 0    60   ~ 0
+5VCPU
Text Label 7150 3900 1    60   ~ 0
AN1
Text Label 7050 3900 1    60   ~ 0
AN4
Text Label 6800 4600 0    60   ~ 0
RA6
Text Label 6800 4700 0    60   ~ 0
RA7
Text Label 9150 3850 0    60   ~ 0
RB0
Text Label 9150 3950 0    60   ~ 0
RB1
Text Label 9150 4050 0    60   ~ 0
RB2
Text Label 9150 4250 0    60   ~ 0
SW_PWR
Text Label 9100 4450 0    60   ~ 0
TX2/RB6
Text Label 9100 4550 0    60   ~ 0
RX2/RB7
Text Label 9050 5350 0    60   ~ 0
TX1
Text Label 9050 5450 0    60   ~ 0
RX1
Wire Wire Line
	1150 2750 1300 2750
Wire Wire Line
	1300 2750 1300 2950
Connection ~ 1300 2850
Wire Wire Line
	1800 2750 1800 3050
Connection ~ 1800 2950
Connection ~ 1800 2850
$EndSCHEMATC
